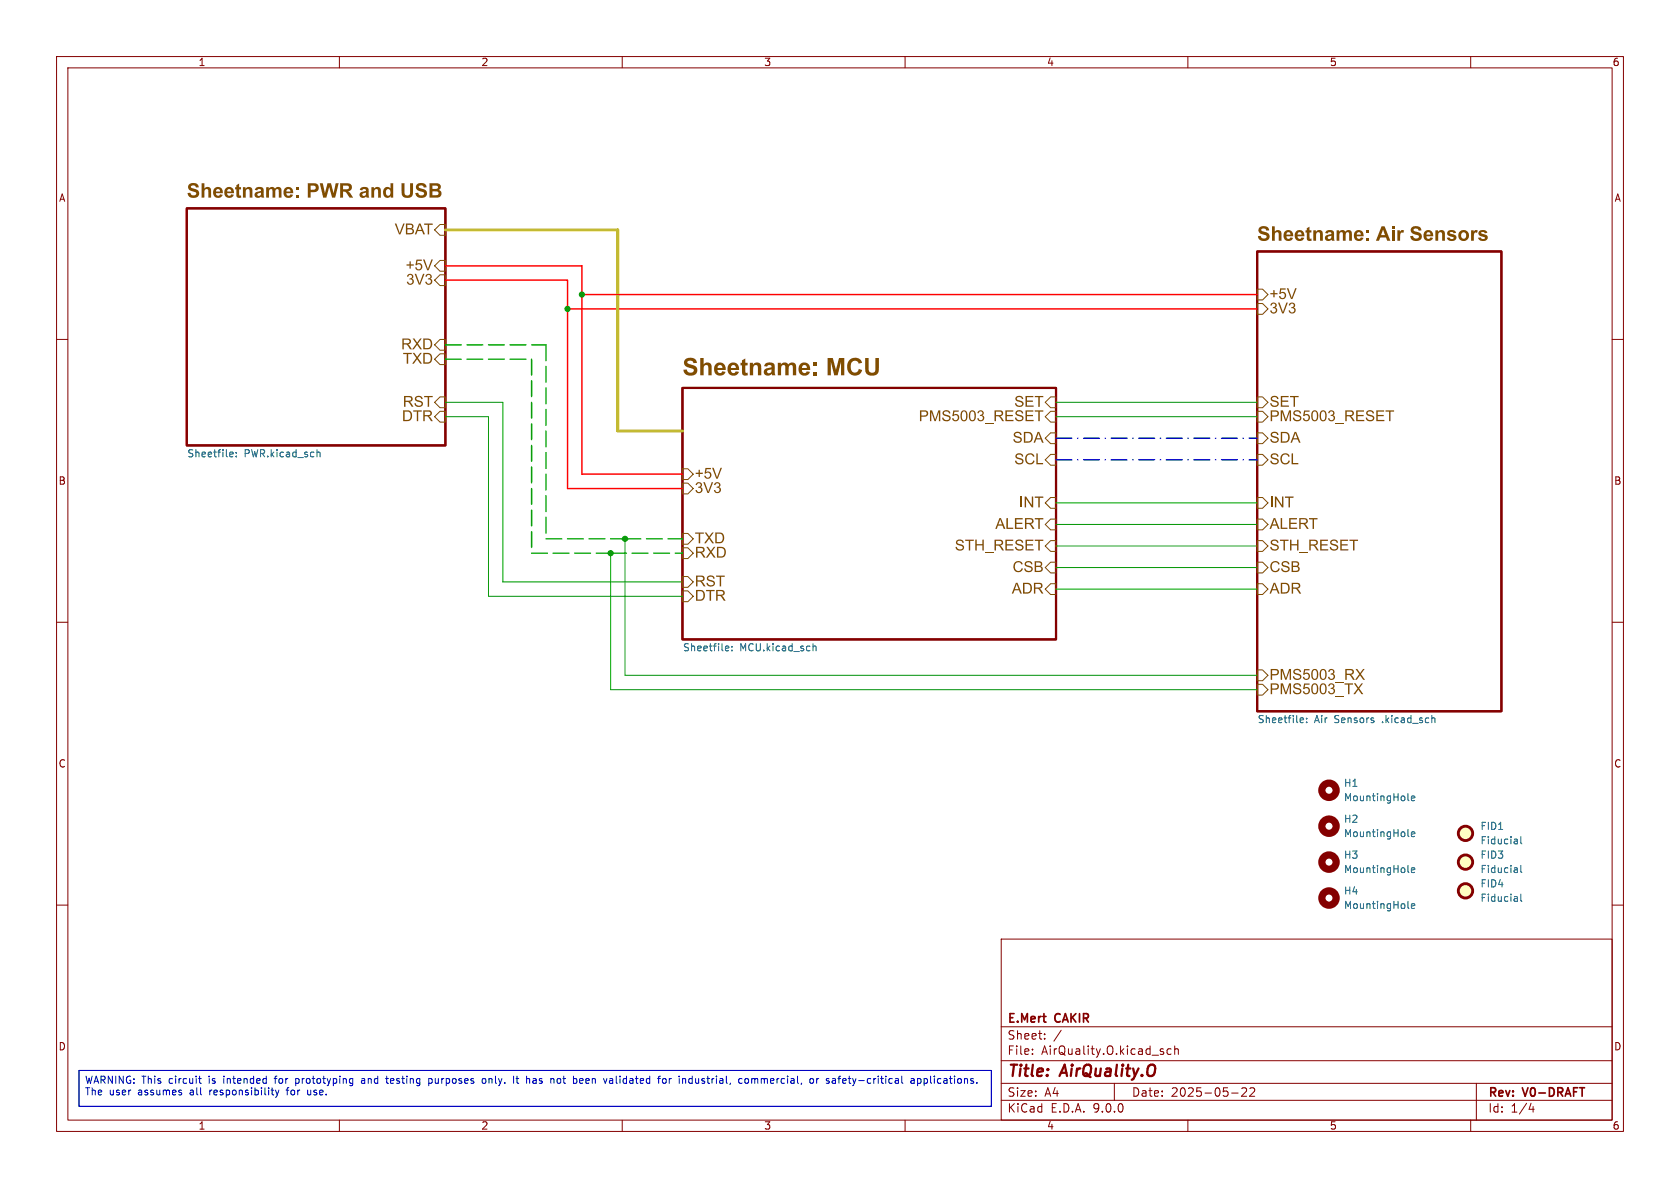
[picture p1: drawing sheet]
<svg xmlns="http://www.w3.org/2000/svg" width="297mm" height="210mm" viewBox="0 0 297 210" stroke-linecap="round" stroke-linejoin="round" font-family="sans-serif">
<g fill="none" stroke="#840000" stroke-width=".18">
<path d="M10 10h277v190h-277zM12 12h273v186h-273zM60 10v2M110 10v2M160 10v2M210 10v2M260 10v2M10 60h2M285 60h2M10 110h2M285 110h2M10 160h2"/>
<path d="M177 166h108v32h-108zM285 160h2M60 198v2M110 198v2M160 198v2M177 194.5h108M177 191.5h108M177 187.5h108M177 181.5h108M182.5 186.3v.1M182.5 185.5v.1M184.7 183.6v.1"/>
<path d="M184.7 182.8v.1M187.6 182.1l-1.3 2M197 191.5v3M207 185.5l-.4-.1-.3 .3v.4l.2 .2h.5M207.7 185.5l.2-.1 .3 .1 .1 .9M207.7 184.9v1.5M210 198v2M217.7 193.2h1.2M219.5 192.4l.6-.1 .2 .1 .1 .3-.9 1.1h.9M221 192.4l.5-.1 .2 .1 .1 .3-.9 1.1h.9M260 198v2M261 191.5v6.5"/>
<path d="M270.7 195l-.4 1.1h.9M271 195.6v1"/>
</g>
<path d="M33 36.8h45.7v41.9h-45.7zM222.2 44.5h43.2v81.2h-43.2zM120.6 68.6h66.1v44.4h-66.1z" fill="none" stroke="#840000" stroke-width=".38"/>
<g fill="none" stroke="#804d00" stroke-width=".18">
<path d="M77.8 39.7h.9v1.9h-.9l-1-1zM76.8 47l1-1h.9v1.9h-.9zM77.8 48.6h.9v1.9h-.9l-1-1zM222.2 51.1h1l1 1-1 .9h-1zM222.2 53.7h1l1 .9-1 1h-1zM76.8 71.1l1-.9h.9v1.9h-.9zM77.8 72.7h.9v1.9h-.9l-1-.9zM77.8 60h.9v1.9h-.9l-1-.9zM77.8 62.5h.9v2h-.9l-1-1zM185.7 76.5h1v1.9h-1l-.9-.9zM185.7 72.7h1v1.9h-1l-.9-.9zM185.7 70.2h1v1.9h-1l-.9-1z"/>
<path d="M222.2 70.2h1l1 .9-1 1h-1zM222.2 76.5h1l1 1-1 .9h-1zM222.2 72.7h1l1 1-1 .9h-1zM120.6 82.9h1l1 .9-1 1h-1zM120.6 94.3h1l1 1-1 .9h-1zM120.6 96.8h1l1 1-1 .9h-1zM120.6 85.4h1l1 1-1 .9h-1zM185.7 80.3h1v1.9h-1l-.9-.9zM185.7 87.9h1v2h-1l-.9-1zM185.7 91.8h1v1.9h-1l-.9-1zM185.7 95.6h1v1.9h-1l-.9-1zM185.7 99.4h1v1.9h-1l-.9-1z"/>
<path d="M222.2 80.3h1l1 1-1 .9h-1zM222.2 99.4h1l1 .9-1 1h-1zM222.2 87.9h1l1 1-1 1h-1zM222.2 95.6h1l1 .9-1 1h-1zM222.2 91.8h1l1 .9-1 1h-1zM120.6 101.9h1l1 1-1 .9h-1zM120.6 104.5h1l1 .9-1 1h-1zM185.7 103.2h1v1.9h-1l-.9-1zM222.2 118.4h1l1 1-1 .9h-1zM222.2 103.2h1l1 .9-1 1h-1zM222.2 121h1l1 .9-1 1h-1z"/>
</g>
<g fill="none" stroke="#006464" stroke-width=".18">
<path d="M40.8 79.9l.4 .1v.2l-.6 .1M41.8 80v.1M56.1 80h.4l.1 .8M41.2 80.7l-.4 .1M41.8 80.6v.2M128.4 114.2l.4 .1 .1 .2-.7 .1M128.8 115l-.4 .1M129.4 114.9v.2M129.4 114.3v.1M143.7 114.3l.2-.1 .3 .1 .1 .8M143.7 113.8v1.3M230 126.9l.4 .1 .1 .2-.7 .1"/>
<path d="M230.4 127.7l-.4 .1M231 127.6v.2M231 127v.1M253.3 126.9l.4 .2v.7M248.9 141.4l.2 .1M248.9 147.7l.2 .2M248.9 154.1l.2 .1M249.5 141.1l.6-.1v-.2l-.4-.1-.2 .2 .1 .6h.5M249.5 147.5l.6-.1v-.3h-.4l-.2 .1 .1 .6h.5M249.5 153.8l.6-.1v-.2l-.4-.1-.2 .2 .1 .6h.5M268.2 148.4l.1 .8M268.2 153.5l.1 .7"/>
<path d="M268.2 158.5l.1 .8M268.3 159.3h-.2M268.3 158.8h-.2M268.3 154.2h-.2M268.3 153.7l-.2 .1M268.3 149.1l-.2 .1M268.3 148.6l-.2 .1M268.9 158.1v1l.1 .2M268.9 147.9v1.1l.1 .2M268.9 153v1.1l.1 .1M248.9 160.4l.2 .2M249.5 160.2l.6-.1v-.3h-.4l-.2 .1 .1 .6h.5"/>
</g>
<g fill="none" stroke="#840000" stroke-width="1.3">
<circle cx="234.9" cy="139.7" r="1.27"/>
<circle cx="234.9" cy="146" r="1.27"/>
<circle cx="234.9" cy="152.4" r="1.27"/>
<circle cx="234.9" cy="158.7" r="1.27"/>
</g>
<g fill="#ffffc2" stroke="#ffffc2" stroke-width=".18">
<circle cx="259.1" cy="157.5" r="1.27"/>
<circle cx="259.1" cy="152.4" r="1.27"/>
<circle cx="259.1" cy="147.3" r="1.27"/>
</g>
<g fill="none" stroke="#840000" stroke-width=".51">
<circle cx="259.1" cy="152.4" r="1.27"/>
<circle cx="259.1" cy="147.3" r="1.27"/>
<circle cx="259.1" cy="157.5" r="1.27"/>
</g>
<path d="M78.7 71.1h10.2v31.8h31.7M78.7 73.7h7.7v31.7h34.2M186.7 73.7h35.5M186.7 71.1h35.5M107.9 97.8v24.1h114.3M110.5 95.3v24.1h111.7M186.7 92.7h35.5M186.7 88.9h35.5M186.7 96.5h35.5M186.7 100.3h35.5M186.7 104.1h35.5" fill="none" stroke="#009600" stroke-width=".18"/>
<path d="M78.7 63.5h15.3M78.7 61h17.8M94 63.5v34.3M96.5 61v34.3M94 97.8h13.9M96.5 95.3h14M107.9 97.8h12.7M110.5 95.3h10.1" fill="none" stroke="#00c200" stroke-width=".25" stroke-dasharray="2.8 1"/>
<path d="M78.7 49.5h21.6v36.9h20.3M78.7 47h24.2v36.8h17.7M100.3 54.6h121.9M102.9 52.1h119.3" fill="none" stroke="#f00" stroke-width=".25"/>
<path d="M78.7 40.6h30.5v35.6h11.4" fill="none" stroke="#c2c200" stroke-width=".51"/>
<path d="M186.7 81.3h35.5" fill="none" stroke="#00f" stroke-width=".25" stroke-dasharray="2.8 1 .1 1"/>
<path d="M186.7 77.5h35.5" fill="none" stroke="#0000c2" stroke-width=".25" stroke-dasharray="2.8 1 .1 1"/>
<g fill="none" stroke="#0000c2" stroke-width=".18">
<path d="M14 189.2h161.3v6.4h-161.3zM35.1 190.7h.5M35.3 190.2v1.1l.3 .2M47.9 192.7h.5M48.3 193.5h.1M48.5 190.7h.4M48.7 192.7l.3 .8M48.7 190.3l-.1 1.2M49 193.5l-.3 .5M49.3 192.7l-.3 .8M50.6 192.7h.5M50.8 192.5v1"/>
<path d="M52.3 191.4l.3 .1M52.3 190.7v1.2M52.6 190.7h-.3M54.4 192.7v.7l.4 .1M62.3 190.7h.1M62.4 190.7l-.1 1.1M62.4 191.4l-.1 .1M63.9 190.7h.5M64.5 191h-.4l-.2 .2 .2 .3 .4-.1M68.2 190.7h.5M68.4 191.4l.3 .1M75.8 190.7h.4l.2 .2-.1 .5h-.5"/>
<path d="M75.8 190.7v1.2M85.4 190.7h.3l.2 .2v.4l-.2 .2-.3-.1-.2-.1zM91.2 190.7h.5M91.4 190.2v1.1l.3 .2M94.2 191.3l.2 .2h.3M94.2 190.7h.5M94.7 191h-.3l-.2 .2M98.5 190.9l.2-.2h.3l.1 .2M98.5 191.3l.2 .2 .3-.1 .1-.1M102.7 190.7h.3l.1 .3-.6 .1M103 191.4l-.3 .1M108.2 190.7l.1 .1v.7"/>
<path d="M108.3 191.4l-.1 .1M108.3 191h-.1M117.2 190.8l.1-.1 .4 .1 .1 .5-.2 .1-.3 .1-.1-.1zM118.3 190.7v.8M118.7 190.7l-.4 .2M121.9 190.7h.5M121.9 191.4h.5M122.4 190.2v1.3M131.1 190.7h.1M131.2 191.4l-.1 .1M131.7 190.8l.2-.1 .4 .1v.5l-.1 .1-.3 .1-.2-.1zM132.9 190.7v.8"/>
<path d="M133.4 190.7h-.3l-.2 .1M144.4 190.7v.8M144.7 190.7l-.3 .2M146.1 191.4l.1 .1M146.1 190.7v.3M148.6 190.2l-.3 .2M149.4 190.7h-.2l-.2 .1v.6l.4 .1M149.6 191l-.6 .1M161.1 190.7h.5v.8M161.6 191h-.4l-.2 .2 .2 .3 .4-.1M162.2 190.7h.4l.2 .2-.1 .5h-.5M162.2 190.7v1.2"/>
<path d="M163.4 190.7h.3l.3 .2-.1 .5h-.5M163.4 190.7v1.2"/>
</g>
<g fill="#009600" stroke="#009600" stroke-width=".18">
<circle cx="107.9" cy="97.8" r=".46"/>
<circle cx="102.9" cy="52.1" r=".46"/>
<circle cx="110.5" cy="95.3" r=".46"/>
<circle cx="100.3" cy="54.6" r=".46"/>
</g>
<text font-size="4.2" fill="#804d00" x="120.6" y="66.9">Sheetname: MCU</text>
<g font-size="3.5" fill="#804d00">
<text x="33" y="35.4">Sheetname: PWR and USB</text>
<text x="222.2" y="43">Sheetname: Air Sensors</text>
</g>
<g font-size="2.8" fill="#840000">
<text x="178" y="190.9">Title:</text>
<text x="187.7" y="190.9">AirQuality.O</text>
</g>
<g font-size="2.7" fill="#804d00">
<text x="69.8" y="42.1">VBAT</text>
<text x="71.7" y="48.5">+5V</text>
<text x="71.8" y="51">3V3</text>
<text x="224.4" y="53.6">+5V</text>
<text x="224.4" y="56.1">3V3</text>
<text x="70.9" y="62.5">RXD</text>
<text x="71.2" y="65">TXD</text>
<text x="71.1" y="75.2">DTR</text>
<text x="71.2" y="72.6">RST</text>
<text x="162.4" y="75.2">PMS5003_RESET</text>
<text x="179.3" y="72.6">SET</text>
<text x="224.4" y="72.6">SET</text>
<text x="224.4" y="75.2">PMS5003_RESET</text>
<text x="179" y="79">SDA</text>
<text x="179.3" y="82.8">SCL</text>
<text x="224.4" y="79">SDA</text>
<text x="224.4" y="82.8">SCL</text>
<text x="122.8" y="85.3">+5V</text>
<text x="122.8" y="87.9">3V3</text>
<text x="176" y="94.2">ALERT</text>
<text x="180.2" y="90.4">INT</text>
<text x="224.4" y="90.4">INT</text>
<text x="224.4" y="94.2">ALERT</text>
<text x="122.8" y="96.7">TXD</text>
<text x="122.8" y="99.3">RXD</text>
<text x="168.8" y="98">STH_RESET</text>
<text x="179" y="101.8">CSB</text>
<text x="224.4" y="101.8">CSB</text>
<text x="224.4" y="98">STH_RESET</text>
<text x="122.8" y="104.4">RST</text>
<text x="122.8" y="106.9">DTR</text>
<text x="178.9" y="105.6">ADR</text>
<text x="224.4" y="105.6">ADR</text>
<text x="224.4" y="123.4">PMS5003_TX</text>
<text x="224.4" y="120.9">PMS5003_RX</text>
</g>
<g font-size="2.1" fill="#840000">
<text x="178" y="184">Sheet:</text>
<text x="178" y="181.2">E.Mert</text>
<text x="186.6" y="181.2">CAKIR</text>
<text x="178" y="186.7">File:</text>
<text x="184.1" y="186.7">AirQuality.O.kicad_sch</text>
<text x="178" y="196.9">KiCad</text>
<text x="178" y="194.1">Size:</text>
<text x="184.7" y="194.1">A4</text>
<text x="185.7" y="196.9">E.D.A.</text>
<text x="193.3" y="196.9">9.0.0</text>
<text x="200" y="194.1">Date:</text>
<text x="207" y="194.1">2025-05-22</text>
<text x="263" y="194.3">Rev:</text>
<text x="263" y="196.9">Id:</text>
<text x="267.1" y="196.9">1/4</text>
<text x="269.4" y="194.3">V0-DRAFT</text>
</g>
<g font-size="1.8" fill="#840000">
<text x="35" y="11.9">1</text>
<text x="85" y="11.9">2</text>
<text x="135" y="11.9">3</text>
<text x="185" y="11.9">4</text>
<text x="235" y="11.9">5</text>
<text x="285" y="11.9">6</text>
<text x="10.3" y="35.9">A</text>
<text x="285.3" y="35.9">A</text>
<text x="10.3" y="85.9">B</text>
<text x="285.3" y="85.9">B</text>
<text x="10.3" y="135.9">C</text>
<text x="285.3" y="135.9">C</text>
<text x="10.3" y="185.9">D</text>
<text x="285.3" y="185.9">D</text>
<text x="35" y="199.9">1</text>
<text x="85" y="199.9">2</text>
<text x="135" y="199.9">3</text>
<text x="185" y="199.9">4</text>
<text x="235" y="199.9">5</text>
<text x="285" y="199.9">6</text>
</g>
<g font-size="1.8" fill="#006464">
<text x="33" y="81.2">Sheetfile:</text>
<text x="43.1" y="81.2">PWR.kicad_sch</text>
<text x="120.6" y="115.5">Sheetfile:</text>
<text x="130.8" y="115.5">MCU.kicad_sch</text>
<text x="222.2" y="128.2">Sheetfile:</text>
<text x="232.4" y="128.2">Air</text>
<text x="236" y="128.2">Sensors</text>
<text x="244.6" y="128.2">.kicad_sch</text>
<text x="237.5" y="139.3">H1</text>
<text x="237.5" y="141.8">MountingHole</text>
<text x="237.5" y="145.6">H2</text>
<text x="237.5" y="148.2">MountingHole</text>
<text x="261.6" y="146.9">FID1</text>
<text x="261.6" y="149.5">Fiducial</text>
<text x="237.5" y="152">H3</text>
<text x="237.5" y="154.5">MountingHole</text>
<text x="261.6" y="152">FID3</text>
<text x="261.6" y="154.5">Fiducial</text>
<text x="237.5" y="158.3">H4</text>
<text x="237.5" y="160.9">MountingHole</text>
<text x="261.6" y="157.1">FID4</text>
<text x="261.6" y="159.6">Fiducial</text>
</g>
<g font-size="1.8" fill="#0000c2">
<text x="14.9" y="191.9">WARNING: This</text>
<text x="30" y="191.9">circuit</text>
<text x="37.2" y="191.9">is</text>
<text x="40" y="191.9">intended</text>
<text x="49.3" y="191.9">for</text>
<text x="53.1" y="191.9">prototyping</text>
<text x="65" y="191.9">and</text>
<text x="69.6" y="191.9">testing</text>
<text x="77.2" y="191.9">purposes</text>
<text x="86.9" y="191.9">only.</text>
<text x="92.6" y="191.9">It</text>
<text x="95.1" y="191.9">has</text>
<text x="99.6" y="191.9">not</text>
<text x="103.8" y="191.9">been</text>
<text x="109.5" y="191.9">validated</text>
<text x="119.3" y="191.9">for</text>
<text x="123.1" y="191.9">industrial,</text>
<text x="133.9" y="191.9">commercial,</text>
<text x="146.7" y="191.9">or</text>
<text x="149.8" y="191.9">safety-critical</text>
<text x="164.9" y="191.9">applications.</text>
<text x="14.9" y="194">The</text>
<text x="19.3" y="194">user</text>
<text x="24.5" y="194">assumes</text>
<text x="33.9" y="194">all</text>
<text x="37.5" y="194">responsibility</text>
<text x="51.4" y="194">for</text>
<text x="55.2" y="194">use.</text>
</g>
</svg>
